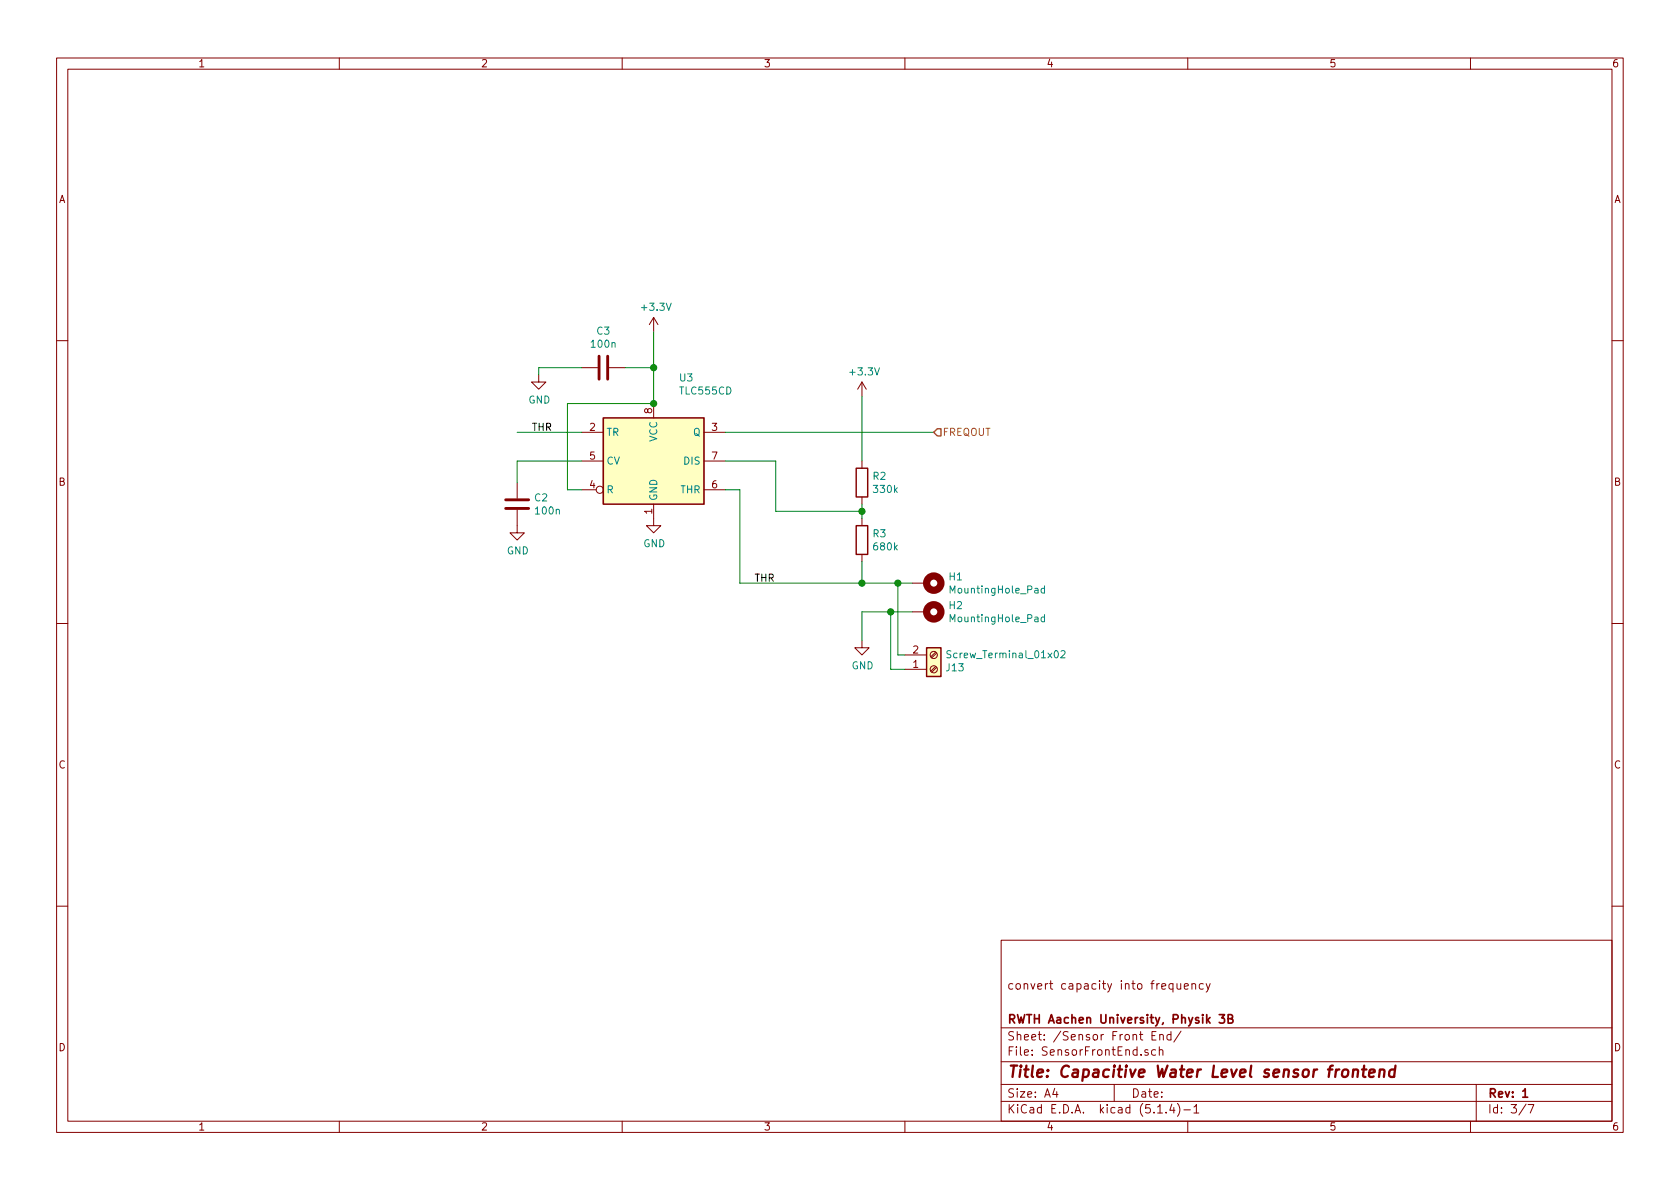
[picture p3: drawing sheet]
EESchema Schematic File Version 4
LIBS:NodeMCU_WeatherStation-cache
EELAYER 30 0
EELAYER END
$Descr A4 11693 8268
encoding utf-8
Sheet 3 7
Title "Capacitive Water Level sensor frontend"
Date ""
Rev "1"
Comp "RWTH Aachen University, Physik 3B"
Comment1 ""
Comment2 "convert capacity into frequency"
Comment3 ""
Comment4 ""
$EndDescr
$Comp
L Timer:TLC555CD U3
U 1 1
P 4550 3200
F 0 "U3" H 4724 3781 50  0000 L CNN
F 1 "TLC555CD" H 4724 3690 50  0000 L CNN
F 2 "Package_SO:SOIC-8_3.9x4.9mm_P1.27mm" H 4550 3200 50  0001 C CNN
F 3 "http://www.ti.com/lit/ds/symlink/tlc555.pdf" H 4550 3200 50  0001 C CNN
	1    4550 3200
	1    0    0    -1  
$EndComp
Text HLabel 6500 3000 2    50   Input ~ 0
FREQOUT
Wire Wire Line
	5050 3000 6500 3000
Wire Wire Line
	4050 3400 3950 3400
Wire Wire Line
	5150 3400 5050 3400
$Comp
L Device:R R2
U 1 1
P 6000 3350
F 0 "R2" H 6070 3396 50  0000 L CNN
F 1 "330k" H 6070 3305 50  0000 L CNN
F 2 "Resistor_SMD:R_0603_1608Metric" V 5930 3350 50  0001 C CNN
F 3 "~" H 6000 3350 50  0001 C CNN
	1    6000 3350
	1    0    0    -1  
$EndComp
$Comp
L Device:R R3
U 1 1
P 6000 3750
F 0 "R3" H 6070 3796 50  0000 L CNN
F 1 "680k" H 6070 3705 50  0000 L CNN
F 2 "Resistor_SMD:R_0603_1608Metric" V 5930 3750 50  0001 C CNN
F 3 "~" H 6000 3750 50  0001 C CNN
	1    6000 3750
	1    0    0    -1  
$EndComp
$Comp
L Device:C C2
U 1 1
P 3600 3500
F 0 "C2" H 3715 3546 50  0000 L CNN
F 1 "100n" H 3715 3455 50  0000 L CNN
F 2 "Capacitor_SMD:C_0603_1608Metric" H 3638 3350 50  0001 C CNN
F 3 "~" H 3600 3500 50  0001 C CNN
	1    3600 3500
	1    0    0    -1  
$EndComp
$Comp
L Device:C C3
U 1 1
P 4200 2550
F 0 "C3" V 4452 2550 50  0000 C CNN
F 1 "100n" V 4361 2550 50  0000 C CNN
F 2 "Capacitor_SMD:C_0603_1608Metric" H 4238 2400 50  0001 C CNN
F 3 "~" H 4200 2550 50  0001 C CNN
	1    4200 2550
	0    -1   -1   0   
$EndComp
Wire Wire Line
	4050 3200 3600 3200
Wire Wire Line
	3600 3200 3600 3350
Wire Wire Line
	5050 3200 5400 3200
Wire Wire Line
	5400 3200 5400 3550
Wire Wire Line
	5400 3550 6000 3550
Wire Wire Line
	6000 3550 6000 3500
Wire Wire Line
	6000 3550 6000 3600
Connection ~ 6000 3550
Wire Wire Line
	6000 3200 6000 2750
Wire Wire Line
	6000 3900 6000 4050
Wire Wire Line
	6000 4050 6250 4050
Wire Wire Line
	6350 4250 6200 4250
Wire Wire Line
	6000 4250 6000 4450
Wire Wire Line
	6000 4050 5150 4050
Connection ~ 6000 4050
Wire Wire Line
	5150 3400 5150 4050
Wire Wire Line
	4550 2550 4350 2550
Wire Wire Line
	4550 2300 4550 2550
Connection ~ 4550 2550
Wire Wire Line
	4550 2550 4550 2800
Wire Wire Line
	4050 3000 3600 3000
Text Label 5250 4050 0    50   ~ 0
THR
Text Label 3700 3000 0    50   ~ 0
THR
Wire Wire Line
	3950 3400 3950 2800
Wire Wire Line
	3950 2800 4550 2800
Connection ~ 4550 2800
$Comp
L power:GND #PWR011
U 1 1
P 4550 3600
F 0 "#PWR011" H 4550 3350 50  0001 C CNN
F 1 "GND" H 4555 3427 50  0000 C CNN
F 2 "" H 4550 3600 50  0001 C CNN
F 3 "" H 4550 3600 50  0001 C CNN
	1    4550 3600
	1    0    0    -1  
$EndComp
$Comp
L power:GND #PWR08
U 1 1
P 3600 3650
F 0 "#PWR08" H 3600 3400 50  0001 C CNN
F 1 "GND" H 3605 3477 50  0000 C CNN
F 2 "" H 3600 3650 50  0001 C CNN
F 3 "" H 3600 3650 50  0001 C CNN
	1    3600 3650
	1    0    0    -1  
$EndComp
$Comp
L power:GND #PWR013
U 1 1
P 6000 4450
F 0 "#PWR013" H 6000 4200 50  0001 C CNN
F 1 "GND" H 6005 4277 50  0000 C CNN
F 2 "" H 6000 4450 50  0001 C CNN
F 3 "" H 6000 4450 50  0001 C CNN
	1    6000 4450
	1    0    0    -1  
$EndComp
$Comp
L power:GND #PWR09
U 1 1
P 3750 2600
F 0 "#PWR09" H 3750 2350 50  0001 C CNN
F 1 "GND" H 3755 2427 50  0000 C CNN
F 2 "" H 3750 2600 50  0001 C CNN
F 3 "" H 3750 2600 50  0001 C CNN
	1    3750 2600
	1    0    0    -1  
$EndComp
Wire Wire Line
	3750 2550 4050 2550
Wire Wire Line
	3750 2600 3750 2550
$Comp
L power:+3.3V #PWR010
U 1 1
P 4550 2300
F 0 "#PWR010" H 4550 2150 50  0001 C CNN
F 1 "+3.3V" H 4565 2473 50  0000 C CNN
F 2 "" H 4550 2300 50  0001 C CNN
F 3 "" H 4550 2300 50  0001 C CNN
	1    4550 2300
	1    0    0    -1  
$EndComp
$Comp
L power:+3.3V #PWR012
U 1 1
P 6000 2750
F 0 "#PWR012" H 6000 2600 50  0001 C CNN
F 1 "+3.3V" H 6015 2923 50  0000 C CNN
F 2 "" H 6000 2750 50  0001 C CNN
F 3 "" H 6000 2750 50  0001 C CNN
	1    6000 2750
	1    0    0    -1  
$EndComp
$Comp
L Mechanical:MountingHole_Pad H1
U 1 1
P 6450 4050
F 0 "H1" V 6404 4200 50  0000 L CNN
F 1 "MountingHole_Pad" V 6495 4200 50  0000 L CNN
F 2 "MountingHole:MountingHole_4.3mm_M4_Pad_Via" H 6450 4050 50  0001 C CNN
F 3 "~" H 6450 4050 50  0001 C CNN
	1    6450 4050
	0    1    1    0   
$EndComp
$Comp
L Mechanical:MountingHole_Pad H2
U 1 1
P 6450 4250
F 0 "H2" V 6404 4400 50  0000 L CNN
F 1 "MountingHole_Pad" V 6495 4400 50  0000 L CNN
F 2 "MountingHole:MountingHole_4.3mm_M4_Pad_Via" H 6450 4250 50  0001 C CNN
F 3 "~" H 6450 4250 50  0001 C CNN
	1    6450 4250
	0    1    1    0   
$EndComp
$Comp
L Connector:Screw_Terminal_01x02 J?
U 1 1
P 6500 4650
AR Path="/5EEFED68" Ref="J?"  Part="1" 
AR Path="/5E78E950/5EEFED68" Ref="J13"  Part="1" 
F 0 "J13" H 6579 4642 50  0000 L CNN
F 1 "Screw_Terminal_01x02" H 6579 4551 50  0000 L CNN
F 2 "TerminalBlock_MetzConnect:TerminalBlock_MetzConnect_Type055_RT01502HDWU_1x02_P5.00mm_Horizontal" H 6500 4650 50  0001 C CNN
F 3 "~" H 6500 4650 50  0001 C CNN
	1    6500 4650
	1    0    0    1   
$EndComp
Wire Wire Line
	6300 4550 6250 4550
Wire Wire Line
	6250 4550 6250 4050
Connection ~ 6250 4050
Wire Wire Line
	6250 4050 6350 4050
Wire Wire Line
	6300 4650 6200 4650
Wire Wire Line
	6200 4650 6200 4250
Connection ~ 6200 4250
Wire Wire Line
	6200 4250 6000 4250
$EndSCHEMATC
